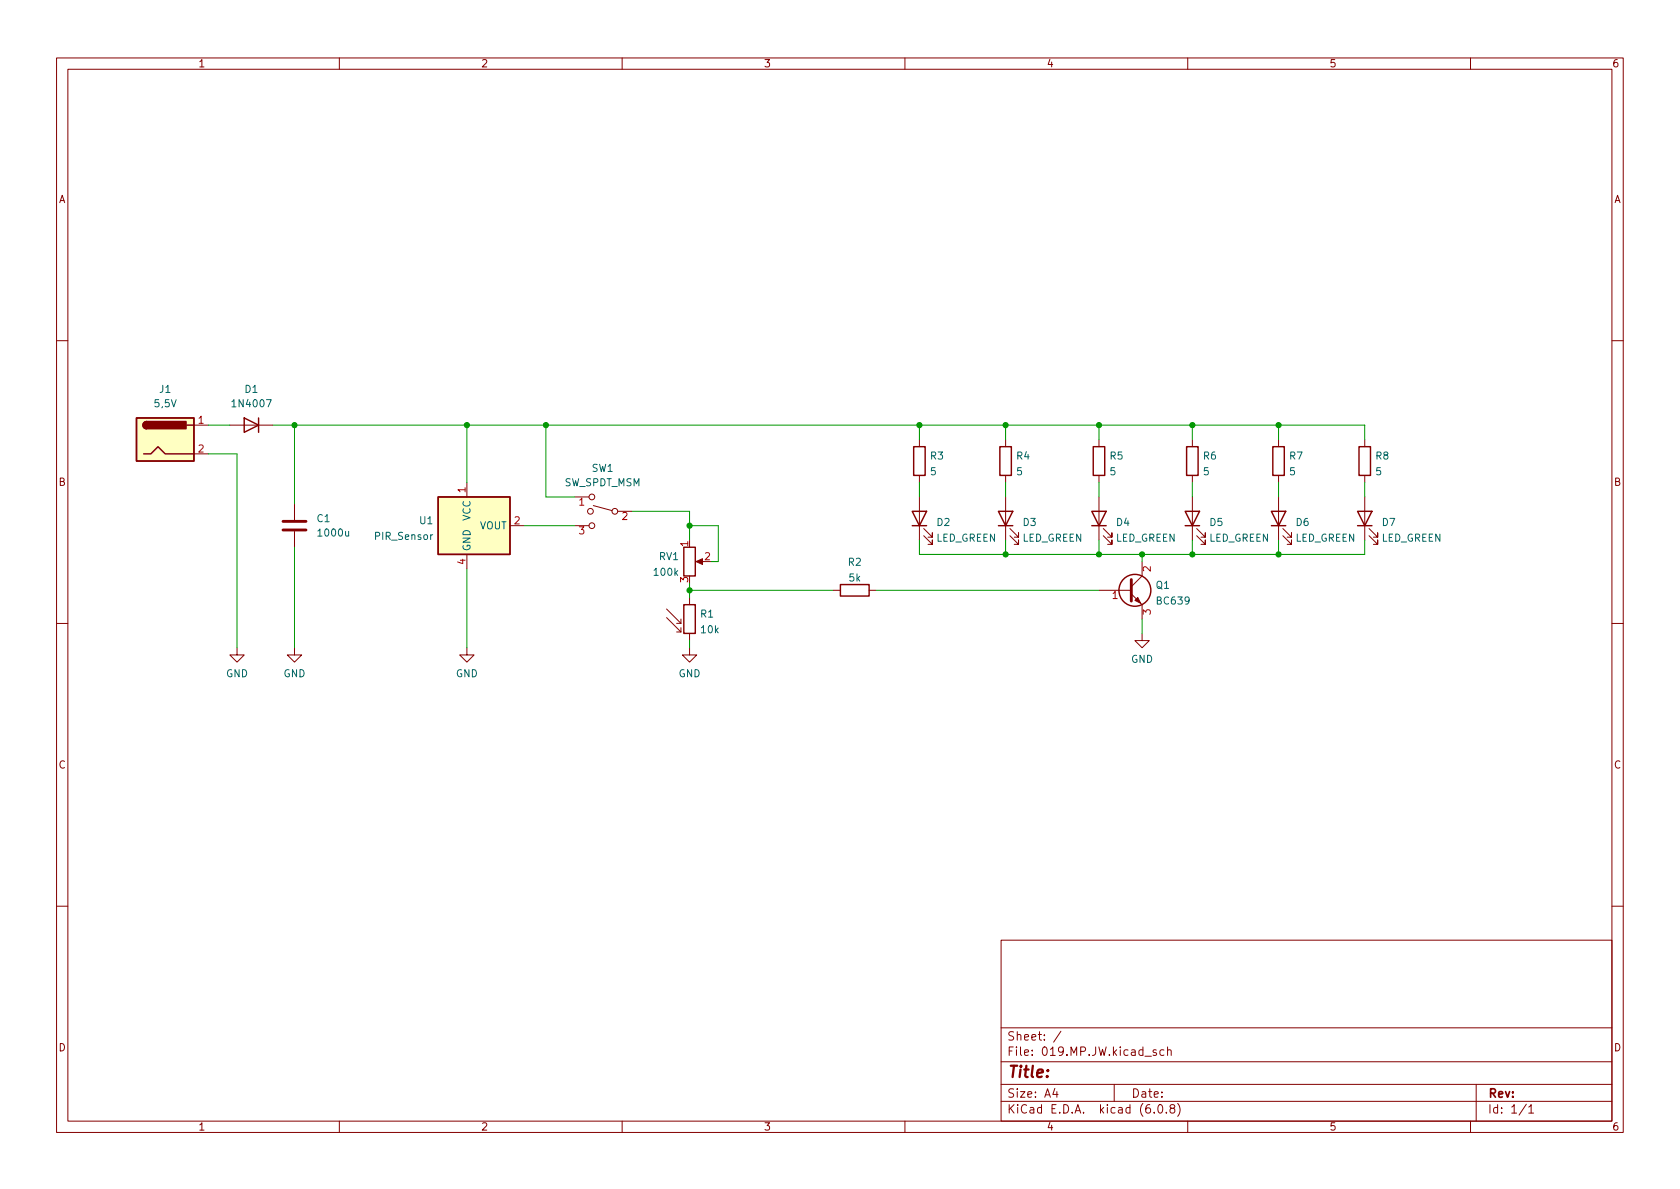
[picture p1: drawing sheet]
<svg xmlns="http://www.w3.org/2000/svg" width="297mm" height="210mm" viewBox="0 0 297 210" stroke-linecap="round" stroke-linejoin="round" font-family="sans-serif">
<g fill="none" stroke="#840000" stroke-width=".18">
<path d="M10 10.2h277v190.1h-277zM12 12.2h273v186.1h-273zM60 10.2v2M110 10.2v2M160 10.2v2M210 10.2v2M260 10.2v2M10 60.2h2M34.3 75.2h2.5M40.6 75.2h7.7M162.6 77.7v1.3M177.8 77.7v1.3"/>
<path d="M194.3 77.7v1.3M210.8 77.7v1.3M226.1 77.7v1.3M241.3 77.7v1.3M285 60.2h2M34.3 80.3h2.5M52.1 89.1v2.8M52.1 94v2.8M82.5 85.3v2.6M82.5 98v2.6M90.2 93h2.5M101.6 93h2.5"/>
<path d="M101.6 87.9h2.5M104.9 89.4l3.3 .9M109.2 90.4h2.6M123.4 99.3h1.1M162.6 84.1v1.2M162.6 87.9v7.6M163.3 94.7l1.5 1.6v-.8v.8h-.7M163.3 93.5l1.5 1.5v-.8v.8h-.7M177.8 84.1v1.2M177.8 87.9v7.6M178.6 94.7l1.5 1.6v-.8v.8h-.8M178.6 93.5l1.5 1.5v-.8v.8h-.8"/>
<path d="M194.3 84.1v1.2M194.3 87.9v7.6M195.1 94.7l1.5 1.6v-.8v.8h-.8M195.1 93.5l1.5 1.5v-.8v.8h-.8M201.9 99.3v2.5l-1.9 2M210.8 84.1v1.2M210.8 87.9v7.6M211.6 94.7l1.5 1.6v-.8v.8h-.8M211.6 93.5l1.5 1.5v-.8v.8h-.8M226.1 84.1v1.2M226.1 87.9v7.6M226.8 94.7l1.5 1.6v-.8v.8h-.7"/>
<path d="M226.8 93.5l1.5 1.5v-.8v.8h-.7M241.3 84.1v1.2M241.3 87.9v7.6M242.1 94.7l1.5 1.6v-.8v.8h-.8M242.1 93.5l1.5 1.5v-.8v.8h-.8M10 110.2h2M41.9 114.5v1.3h1.3l-1.3 1.3-1.3-1.3h1.3M52.1 114.5v1.3h1.2l-1.2 1.3-1.3-1.3h1.3M82.5 114.5v1.3h1.3l-1.3 1.3-1.2-1.3h1.2M117.9 109.2l2.5 2.6M117.9 107.7l2.5 2.5M119.6 110.2h.8"/>
<path d="M119.6 111.8h.8M120.4 109.5v.7M120.4 111v.8M121.9 114.5v1.3h1.3l-1.3 1.3-1.3-1.3h1.3M121.9 105.7v1.2M121.9 112v1.3M147.3 104.4h1.3M153.7 104.4h1.2M194.3 104.4h5.7M200 105l1.9 1.9v2.6M201.9 112v1.3h1.3l-1.3 1.2-1.2-1.2h1.2M285 110.2h2"/>
<path d="M10 160.2h2M177 166.3h108v32h-108zM285 160.2h2M60 198.3v2M110 198.3v2M160 198.3v2M177 194.8h108M177 191.8h108M177 187.8h108M177 181.8h108M186.5 192.5l-.4 1h1M186.9 193v1"/>
<path d="M187.6 182.4l-1.3 1.9M197 191.8v3M204.1 196.7v.1M204.4 185.7l-.3-.1-.2 .2v.3l.5 .1v.4h-.5M204.9 195.4l.2-.1a.81 .81 0 0 1 .6 .7 .81 .81 0 0 1-.3 .8h-.2a.81 .81 0 0 1-.6-.6 .81 .81 0 0 1 .3-.8zM205.8 185.7l-.4-.1-.3 .3v.4l.1 .3h.6M206.2 196.7v.1M206.4 185.8l.2-.2 .4 .1 .1 .9M206.4 185.1v1.5M207.1 196l-.2-.3v-.2l.2-.2 .5 .1 .1 .2-.1 .2-.6 .2-.1 .3v.4l.2 .1h.5l.1-.3-.1-.4-.2-.1M208.2 195.1a1.72 1.72 0 0 1 0 2.3M210 198.3v2"/>
<path d="M260 198.3v2M261 191.8v6.5M269.9 195.3l-1.3 1.9M270.3 195.8l.4-.5v1.5M270.3 196.8h.9"/>
<circle cx="104.4" cy="90.4" r=".51"/>
<circle cx="104.6" cy="87.9" r=".51"/>
<circle cx="104.6" cy="93" r=".51"/>
<circle cx="108.7" cy="90.4" r=".51"/>
</g>
<g fill="none" stroke="#840000" stroke-width=".25">
<path d="M24.1 73.9h10.2v7.6h-10.2zM25.9 74.5a.64 .64 0 0 0-.6 .7 .64 .64 0 0 0 .6 .6M33 75.2h1.3M43.2 73.9l2.5 1.3-2.5 1.2zM45.7 73.9v2.5M161.5 79h2.1v5.1h-2.1zM176.8 79h2v5.1h-2zM193.3 79h2v5.1h-2zM209.8 79h2v5.1h-2zM225 79h2.1v5.1h-2.1zM240.3 79h2v5.1h-2zM25.4 80.3h1.3l1.2-1.3 1.3 1.3h5.1"/>
<path d="M77.5 87.9h12.7v10.1h-12.7zM120.9 96.8h2v5h-2zM161.3 90.4h2.5l-1.2 2.6zM161.3 93h2.5M176.5 90.4h2.6l-1.3 2.6zM176.5 93h2.6M193 90.4h2.6l-1.3 2.6zM193 93h2.6M209.5 90.4h2.6l-1.3 2.6zM209.5 93h2.6M224.8 90.4h2.5l-1.2 2.6zM224.8 93h2.5"/>
<path d="M240 90.4h2.6l-1.3 2.6zM240 93h2.6M120.9 106.9h2v5.1h-2zM148.6 103.4h5.1v2h-5.1z"/>
<circle cx="200.7" cy="104.4" r="2.82"/>
</g>
<path d="M50 93.7h4.1M50 92.2h4.1M200 102.5v3.8" fill="none" stroke="#840000" stroke-width=".51"/>
<g fill="#840000" stroke="#840000" stroke-width=".18">
<path d="M123.1 99.3l1.1-.5v1z"/>
<path d="M200.7 106.2l.5-.5 .5 1z"/>
</g>
<g fill="#ffffc2" stroke="#ffffc2" stroke-width=".18">
<path d="M77.5 87.9h12.7v10.1h-12.7z"/>
<path d="M24.1 73.9h10.2v7.6h-10.2z"/>
</g>
<g fill="#840000" stroke="#840000" stroke-width=".25">
<path d="M25.5 74.7l.4-.2v1.3a.64 .64 0 0 1-.6-.4 .64 .64 0 0 1 .2-.7z"/>
<path d="M25.9 74.5h7v1.3h-7z"/>
</g>
<g fill="none" stroke="#009600" stroke-width=".18">
<path d="M36.8 75.2h3.8M48.3 75.2h193v2.5M52.1 75.2v13.9M82.5 75.2v10.1M96.5 75.2v12.7h5.1M162.6 75.2v2.5M177.8 75.2v2.5M194.3 75.2v2.5M210.8 75.2v2.5M226.1 75.2v2.5M36.8 80.3h5.1v34.2M52.1 96.8v17.7"/>
<path d="M92.7 93h8.9M111.8 90.4h10.1v5.1M121.9 93h5.1v6.3h-1.3M162.6 85.3v2.6M162.6 95.5v2.5h78.7v-2.5M177.8 85.3v2.6M177.8 95.5v2.5M194.3 85.3v2.6M194.3 95.5v2.5M201.9 98v1.3M210.8 85.3v2.6M210.8 95.5v2.5"/>
<path d="M226.1 85.3v2.6M226.1 95.5v2.5M241.3 85.3v2.6M82.5 100.6v13.9M121.9 103.1v2.6M121.9 113.3v1.2M121.9 104.4h25.4M154.9 104.4h39.4M201.9 109.5v2.5"/>
</g>
<g fill="#009600" stroke="#009600" stroke-width=".18">
<circle cx="121.9" cy="104.4" r=".46"/>
<circle cx="82.5" cy="75.2" r=".46"/>
<circle cx="52.1" cy="75.2" r=".46"/>
<circle cx="177.8" cy="98" r=".46"/>
<circle cx="162.6" cy="75.2" r=".46"/>
<circle cx="121.9" cy="93" r=".46"/>
<circle cx="96.5" cy="75.2" r=".46"/>
<circle cx="194.3" cy="75.2" r=".46"/>
<circle cx="177.8" cy="75.2" r=".46"/>
<circle cx="194.3" cy="98" r=".46"/>
<circle cx="201.9" cy="98" r=".46"/>
<circle cx="210.8" cy="75.2" r=".46"/>
<circle cx="226.1" cy="75.2" r=".46"/>
<circle cx="210.8" cy="98" r=".46"/>
<circle cx="226.1" cy="98" r=".46"/>
</g>
<text font-size="2.8" fill="#840000" x="178" y="190.6">Title:</text>
<g font-size="2.1" fill="#840000">
<text x="178" y="184">Sheet: /</text>
<text x="178" y="186.7">File: 019.MP.JW.kicad_sch</text>
<text x="178" y="196.9">KiCad E.D.A. kicad (6.0.8)</text>
<text x="178" y="194.1">Size: A4</text>
<text x="200" y="194.1">Date:</text>
<text x="263" y="194.1">Rev:</text>
<text x="263" y="196.9">Id: 1/1</text>
</g>
<g font-size="1.8" fill="#840000">
<text x="35" y="11.9">1</text>
<text x="85" y="11.9">2</text>
<text x="135" y="11.9">3</text>
<text x="185" y="11.9">4</text>
<text x="235" y="11.9">5</text>
<text x="285" y="11.9">6</text>
<text x="10.3" y="35.9">A</text>
<text x="285.3" y="35.9">A</text>
<text x="10.3" y="85.9">B</text>
<text x="285.3" y="85.9">B</text>
<text x="10.3" y="135.9">C</text>
<text x="285.3" y="135.9">C</text>
<text x="10.3" y="185.9">D</text>
<text x="285.3" y="185.9">D</text>
<text x="35" y="199.9">1</text>
<text x="85" y="199.9">2</text>
<text x="135" y="199.9">3</text>
<text x="185" y="199.9">4</text>
<text x="235" y="199.9">5</text>
<text x="285" y="199.9">6</text>
</g>
<g font-size="1.8" fill="#006464">
<text x="28.2" y="69.5">J1</text>
<text x="43.3" y="69.5">D1</text>
<text x="27.4" y="72">5,5V</text>
<text x="41.4" y="72">1N4007</text>
<text x="104.6" y="83.4">SW1</text>
<text x="164.5" y="81.3">R3</text>
<text x="179.8" y="81.3">R4</text>
<text x="196.3" y="81.3">R5</text>
<text x="212.8" y="81.3">R6</text>
<text x="228" y="81.3">R7</text>
<text x="243.3" y="81.3">R8</text>
<text x="99.7" y="86">SW_SPDT_MSM</text>
<text x="164.5" y="84">5</text>
<text x="179.8" y="84">5</text>
<text x="196.3" y="84">5</text>
<text x="212.8" y="84">5</text>
<text x="228" y="84">5</text>
<text x="243.3" y="84">5</text>
<text x="56.1" y="92.3">C1</text>
<text x="56.4" y="94.9">1000u</text>
<text x="66.4" y="95.5">PIR_Sensor</text>
<text x="74.2" y="92.7">U1</text>
<text x="83.2" y="92.1" transform="rotate(-90 83.2 92.1)">VCC</text>
<text x="84.7" y="93.6">VOUT</text>
<text x="165.4" y="95.8">LED_GREEN</text>
<text x="165.7" y="93">D2</text>
<text x="180.7" y="95.8">LED_GREEN</text>
<text x="180.9" y="93">D3</text>
<text x="197.2" y="95.8">LED_GREEN</text>
<text x="197.4" y="93">D4</text>
<text x="213.7" y="95.8">LED_GREEN</text>
<text x="213.9" y="93">D5</text>
<text x="228.9" y="95.8">LED_GREEN</text>
<text x="229.2" y="93">D6</text>
<text x="244.2" y="95.8">LED_GREEN</text>
<text x="244.4" y="93">D7</text>
<text x="83.2" y="97.5" transform="rotate(-90 83.2 97.5)">GND</text>
<text x="115.8" y="101.8">100k</text>
<text x="116.6" y="99">RV1</text>
<text x="150" y="100">R2</text>
<text x="150.1" y="102.8">5k</text>
<text x="204.4" y="104.1">Q1</text>
<text x="204.7" y="106.9">BC639</text>
<text x="123.9" y="109.2">R1</text>
<text x="124" y="112">10k</text>
<text x="39.9" y="119.7">GND</text>
<text x="50.1" y="119.7">GND</text>
<text x="80.6" y="119.7">GND</text>
<text x="120" y="119.7">GND</text>
<text x="200" y="117.2">GND</text>
</g>
<g font-size="1.8" fill="#a90000">
<text x="35.1" y="74.9">1</text>
<text x="35.1" y="80">2</text>
<text x="82.3" y="87.1" transform="rotate(-90 82.3 87.1)">1</text>
<text x="102.4" y="89.4">1</text>
<text x="90.9" y="92.7">2</text>
<text x="102.4" y="94.5">3</text>
<text x="110" y="91.9">2</text>
<text x="82.3" y="99.8" transform="rotate(-90 82.3 99.8)">4</text>
<text x="121.7" y="96.6" transform="rotate(-90 121.7 96.6)">1</text>
<text x="124.6" y="99.1">2</text>
<text x="203.5" y="101.1" transform="rotate(-90 203.5 101.1)">2</text>
<text x="121.7" y="103" transform="rotate(-90 121.7 103)">3</text>
<text x="196.7" y="105.9">1</text>
<text x="203.5" y="108.7" transform="rotate(-90 203.5 108.7)">3</text>
</g>
</svg>
